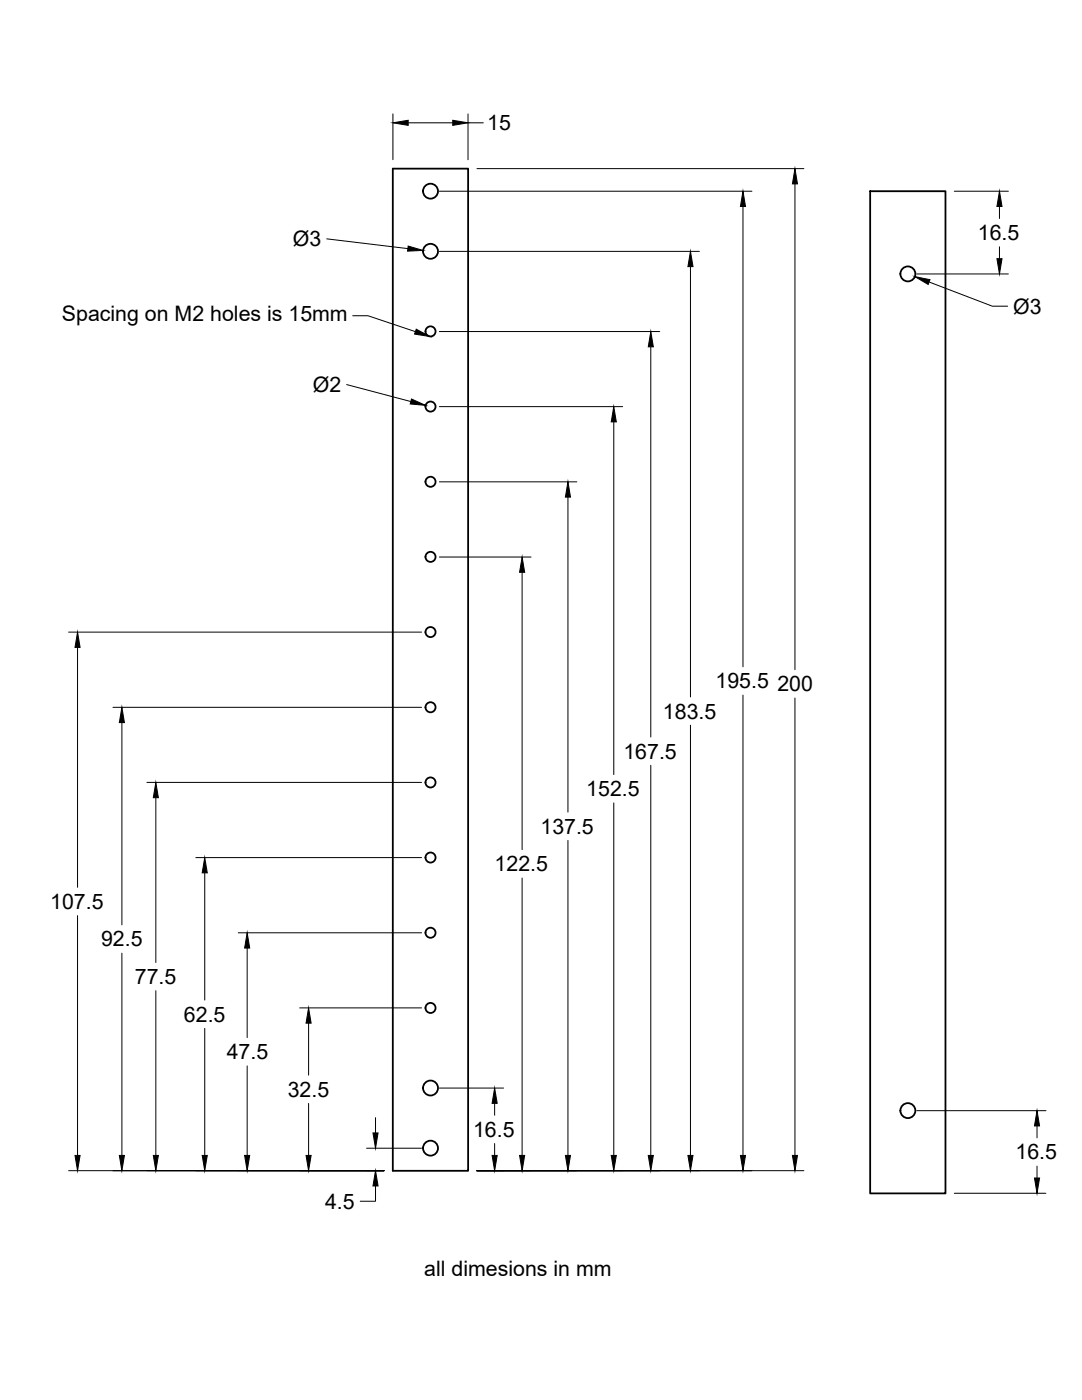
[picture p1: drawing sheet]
<svg xmlns="http://www.w3.org/2000/svg" width="216mm" height="279mm" viewBox="0 0 216 279" stroke-linecap="round" stroke-linejoin="round" font-family="sans-serif">
<!-- layer: Visible -->
<g fill="none" stroke="#000" stroke-width=".36">
<path d="M78.4 33.7h15v200h-15zM173.6 38.2h15.1v200h-15.1z"/>
<circle cx="85.9" cy="38.2" r="1.49"/>
<circle cx="85.9" cy="50.2" r="1.49"/>
<circle cx="181.2" cy="54.7" r="1.49"/>
<circle cx="85.9" cy="66.1" r="1.01"/>
<circle cx="85.9" cy="96.1" r="1.01"/>
<circle cx="85.9" cy="81.1" r="1.01"/>
<circle cx="85.9" cy="111.1" r="1.01"/>
<circle cx="85.9" cy="126.1" r="1.01"/>
<circle cx="85.9" cy="141.2" r="1.01"/>
<circle cx="85.9" cy="156.2" r="1.01"/>
<circle cx="85.9" cy="171.1" r="1.01"/>
<circle cx="85.9" cy="186.2" r="1.01"/>
<circle cx="85.9" cy="201.2" r="1.01"/>
<circle cx="85.9" cy="217.1" r="1.49"/>
<circle cx="85.9" cy="229.1" r="1.49"/>
<circle cx="181.2" cy="221.6" r="1.49"/>
</g>
<!-- layer: FD_Dimensions -->
<g fill="none" stroke="#000" stroke-width=".2">
<path d="M78.4 22.7v9.2M81.4 24.5h8.9M87.7 38.2h62.3M93.4 22.7v9.2M93.4 24.5h3M95.2 33.7h65.2M158.6 36.7v96.9M190.4 38.2h10.8M65.2 47.7l16.2 1.9M87.7 50.2h51.9M137.8 53.2v85.9M148.3 41.2v91.9"/>
<path d="M182.9 54.7h18.3M185.4 56.3l12.6 4.8h3.1M199.4 41.2v2.4M199.4 49.3v2.3M69.2 76.8l12.8 3.3M87.7 66.2h43.9M129.9 69.2v77.9M87.7 96.2h27.4M87.7 81.2h36.5M113.3 99.2v62.9M122.5 84.2v70.4M87.7 111.2h18.3"/>
<path d="M104.2 114.2v55.4M13.7 126.2h70.4M15.5 129.2v47.9M148.3 138.7v91.9M158.6 139.3v91.3M22.5 141.2h61.6M24.3 144.2v40.4M29.3 156.1h54.8M31.1 159.2v32.9M129.9 152.7v77.9M137.8 144.7v85.9M39.1 171.2h45"/>
<path d="M40.9 174.2v25.4M104.2 175.2v55.4M113.3 167.7v62.9M122.5 160.2v70.4M15.5 182.7v47.9M24.3 190.2v40.4M31.1 197.7v32.9M47.5 186.2h36.6M49.3 189.2v17.9M40.9 205.2v25.4M49.3 212.7v17.9M59.8 201.1h24.3"/>
<path d="M61.6 204.2v10.4M87.7 217.1h12.8M13.7 233.6h62.9M61.6 220.2v10.4M73.2 229.2h10.9M74.9 236.7v3h-3M74.9 223.1v3M95.2 233.6h65.2M98.7 220.2v2.4M98.7 228.2v2.4M182.9 221.7h25.8M190.4 238.1h18.3"/>
<path d="M206.9 224.7v2.4M206.9 232.7v2.4"/>
</g>
<g fill="#000" stroke="#000" stroke-width=".2">
<path d="M78.4 24.5l3-.5v1zM90.3 24l3.1 .5-3.1 .5zM158.6 33.7l.5 3h-1zM81.4 49.1l3 .9-3.1 .1zM137.8 50.2l.5 3h-1zM148.3 38.2l.5 3h-1.1zM182.5 55.2l3.1 .6-.4 1zM199.4 38.2l.5 3h-1zM198.9 51.6h1l-.5 3.1zM82.1 79.6l2.8 1.3-3-.3zM129.9 66.2l.5 3h-1.1zM113.3 96.2l.5 3h-1z"/>
<path d="M122.5 81.2l.5 3h-1zM104.2 111.2l.5 3h-1zM15.5 126.2l.5 3h-1zM24.3 141.2l.5 3h-1zM31.1 156.1l.5 3.1h-1zM40.9 171.2l.5 3h-1.1zM49.3 186.2l.5 3h-1zM61.6 201.1l.5 3.1h-1zM15 230.6h1l-.5 3zM23.8 230.6h1l-.5 3zM30.6 230.6h1l-.5 3zM40.3 230.6h1.1l-.5 3z"/>
<path d="M48.8 230.6h1l-.5 3zM61.1 230.6h1l-.5 3zM74.4 226.1h1l-.5 3.1zM74.9 233.6l.5 3.1h-1zM98.7 217.1l.5 3.1h-1zM98.2 230.6h1l-.5 3zM103.7 230.6h1l-.5 3zM112.8 230.6h1l-.5 3zM122 230.6h1l-.5 3zM129.3 230.6h1.1l-.5 3zM137.3 230.6h1l-.5 3zM147.7 230.6h1.1l-.5 3z"/>
<path d="M158.1 230.6h1l-.5 3zM206.4 235.1h1l-.5 3zM206.9 221.7l.5 3h-1z"/>
</g>
<!-- layer: Leaders -->
<path d="M83.1 65.7l2.7 1.5-3.1-.5z" fill="#000" stroke="#000" stroke-width=".2"/>
<path d="M70.4 63h3l9.5 3.2" fill="none" stroke="#000" stroke-width=".2"/>
<g font-size="4.3">
<text x="97.2" y="26">15</text>
<text x="195.1" y="47.9">16.5</text>
<text x="58.4" y="49.1">Ø3</text>
<text x="12.4" y="64.2">Spacing on M2 holes is 15mm</text>
<text x="202.2" y="62.6">Ø3</text>
<text x="62.4" y="78.2">Ø2</text>
<text x="142.8" y="137.4">195.5</text>
<text x="155.1" y="138">200</text>
<text x="132.3" y="143.4">183.5</text>
<text x="124.4" y="151.4">167.5</text>
<text x="117" y="158.9">152.5</text>
<text x="107.8" y="166.4">137.5</text>
<text x="98.7" y="173.9">122.5</text>
<text x="10" y="181.4">107.5</text>
<text x="20.2" y="188.9">92.5</text>
<text x="26.9" y="196.4">77.5</text>
<text x="36.7" y="203.9">62.5</text>
<text x="45.2" y="211.4">47.5</text>
<text x="57.4" y="218.9">32.5</text>
<text x="94.4" y="226.9">16.5</text>
<text x="202.6" y="231.4">16.5</text>
<text x="64.9" y="241.2">4.5</text>
<text x="84.7" y="254.6">all dimesions in mm</text>
</g>
</svg>
